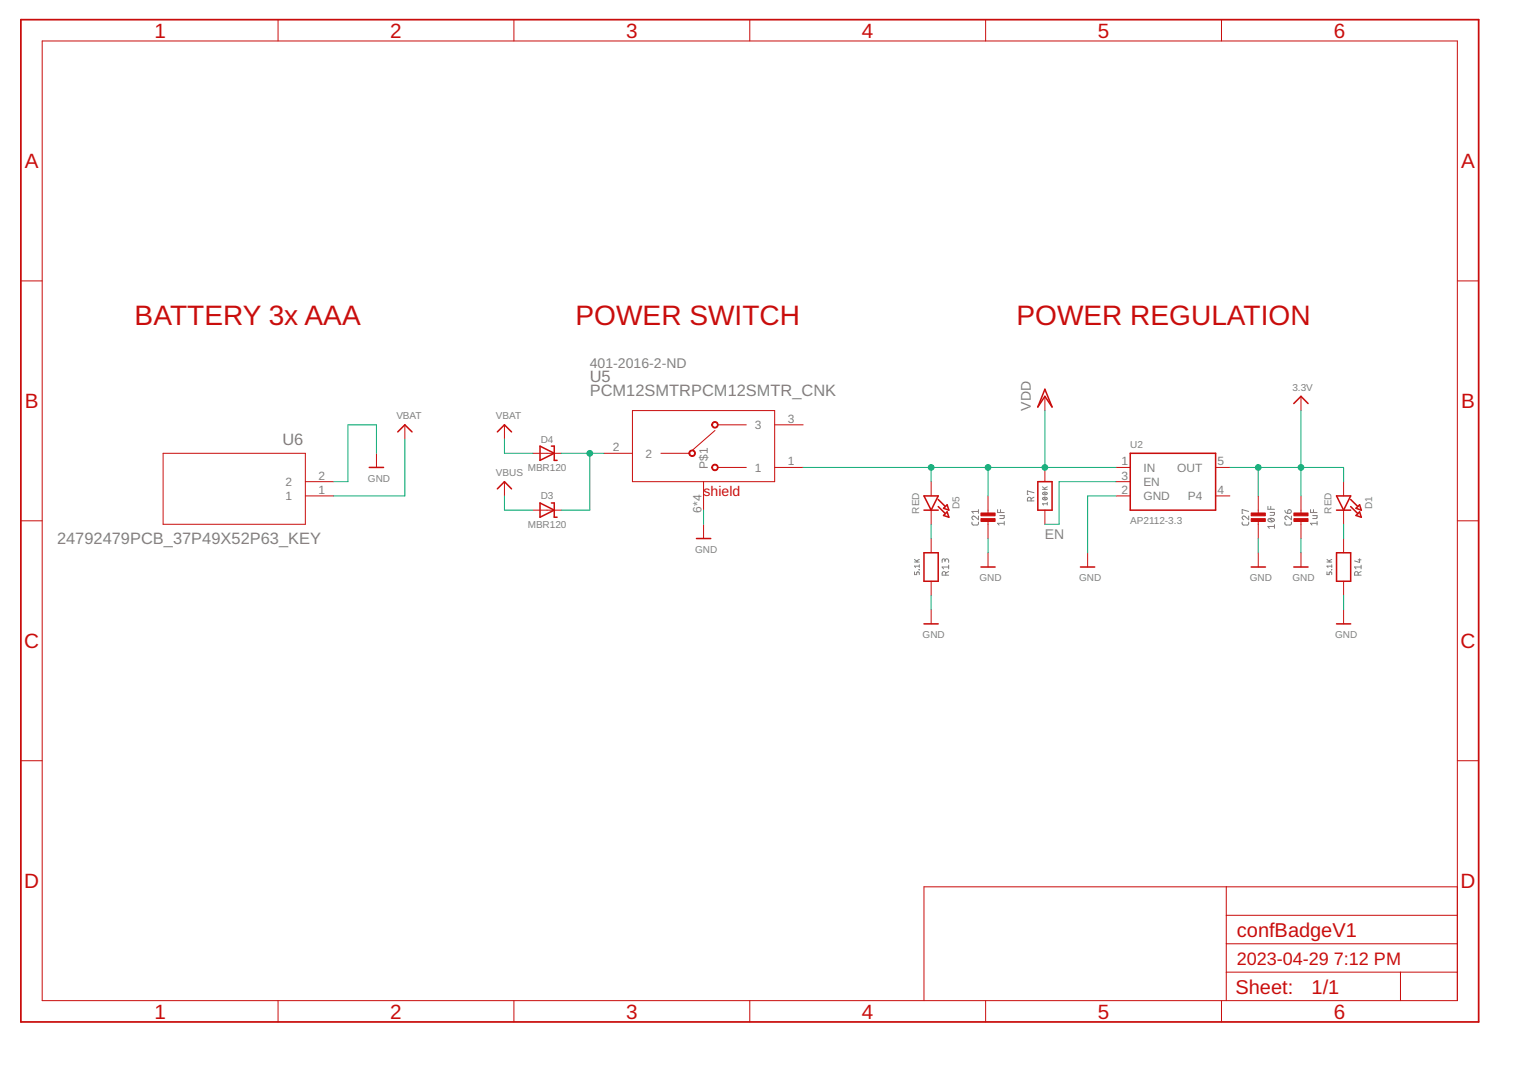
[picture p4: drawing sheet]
<svg xmlns="http://www.w3.org/2000/svg" width="297mm" height="210mm" viewBox="0 0 297 210" stroke-linecap="round" stroke-linejoin="round" font-family="sans-serif">
<g fill="none" stroke="#808080" stroke-width=".19">
<path d="M190.5 99.2v.7M190.5 99.6h-1.3l.3 .3M194.2 99.2v.6h1.3M194.8 99.2v.6M200.7 97.5v-.3a.36 .36 0 0 0-.4-.4 .36 .36 0 0 0-.3 .4v.3h1.3M201.3 95.9l-1.3-.3v.7h.1M201.3 96.8l-.6 .3M202.9 95.3h1M202.9 94.8l.6 .5M203 97a.5 .5 0 0 1 .5-.2 .5 .5 0 0 1 .3 .4 .49 .49 0 0 1-.5 .2 .49 .49 0 0 1-.3-.4zM203 96a.5 .5 0 0 1 .5-.2 .5 .5 0 0 1 .3 .4 .49 .49 0 0 1-.5 .2 .49 .49 0 0 1-.3-.4zM203.1 96.9l.6 .4"/>
<path d="M203.1 95.9l.6 .4M203.9 98.1h-1l.2 .2M203.9 97.8v.5M203.9 94.8l-.6 .3M243.1 99.6l-1.3-.4v.7h.1M246.8 98.6v.6h1.3M247.2 99.8h.9l-.1 .5-.8 .1M247.4 98.6v.6M250.1 99.4l.1 .3 .5 .2M250.7 99.3a.37 .37 0 0 1 .6 .1 .37 .37 0 0 1-.3 .5h-.3zM255.1 99.2v.6h1.3M255.7 99.2v.6"/>
<path d="M178 111.4v.5h.4l.1-.4 .1-.1 .3 .1v.4M178 109.4h.9M178 108.9l.6 .5M178.9 110.9h.1M178.9 110v.5M178.9 110.2h-.9l.2 .3M178.9 108.9l-.5 .3M183.9 109.2a.36 .36 0 0 1 .4-.4 .36 .36 0 0 1 .4 .4v.3M183.9 109.4v-.4l-.3-.2-.2 .2v.5M184.1 112v-.4a.35 .35 0 0 0-.4-.3 .35 .35 0 0 0-.3 .3v.4h1.3M184.7 111.3l-.6 .3M184.7 110.4h-1.3l.3 .4"/>
<path d="M184.7 110v.8M189.2 101.7v.4l.3 .1h.8l.1-.1 .1-.4M190.5 100.5v.7l-.7-.6a.36 .36 0 0 0-.6 .1 .36 .36 0 0 0 .3 .5M194.6 100.4h.9l-.1 .5-.8 .1M195.5 101.9h-1.3l.3 .3M195.5 101.5v.7M241.8 101.7v.4l.3 .1h.8l.1-.1 .1-.4M243.1 100.5v.7l-.7-.6a.35 .35 0 0 0-.6 .1 .35 .35 0 0 0 .3 .5M246.9 101.1a.73 .73 0 0 1 1.2 .3 .68 .68 0 0 1-.7 .3 .68 .68 0 0 1-.6-.5zM247.1 101l.7 .6M248.1 102.5h-1.3l.3 .4M248.1 102.2v.7"/>
<path d="M250.1 101.7v.4l.3 .1h.8l.2-.1v-.4M251.4 100.5v.7l-.7-.6a.35 .35 0 0 0-.6 .1 .35 .35 0 0 0 .3 .5M255.5 100.4h.9l-.1 .5-.8 .1M256.4 101.9h-1.3l.3 .3M256.4 101.5v.7M258.3 111.4v.5h.4v-.4l.2-.1 .3 .1v.4M258.3 109.4h.9M258.3 108.9l.6 .5M259.2 111h.1M259.2 110.2h-.9l.2 .3M259.2 110v.5M259.2 108.9l-.5 .3"/>
<path d="M264.4 112v-.4a.35 .35 0 0 0-.4-.3 .35 .35 0 0 0-.3 .3v.4h1.2M264.4 109h.5M264.6 108.8v.7l-.9-.3M264.9 110.4h-1.2l.2 .4M264.9 111.3l-.5 .3M264.9 110v.8"/>
</g>
<g fill="none" stroke="#c90d0c" stroke-width=".19">
<path d="M8.2 8h275.5v186.8h-275.5zM54.1 3.8v4.2M100 3.8v4.2M145.9 3.8v4.2M191.9 3.8v4.2M237.8 3.8v4.2M4.1 54.7h4.1M283.7 54.7h4.1M123.1 79.9h27.7v13.9h-27.7zM203.4 77.2v2.7M253.2 77.2v2.7M31.7 88.3h27.7v13.8h-27.7z"/>
<path d="M59.4 93.8h5.6M59.4 96.6h5.6M73.3 88.3v2.7M78.8 82.7v2.8M98.2 82.7v2.8M98.2 93.8v2.8M103.7 88.3h5.6M103.7 99.3h5.6M117.6 88.3h5.5M128.7 88.3h5.5M136.9 93.8v5.5M139.2 83.8l-4.5 3.9"/>
<path d="M139.7 91h5.6M139.7 82.7h5.6M150.8 91h5.5M150.8 82.7h5.5M181.3 93.8v2.8M181.3 99.3v2.8M192.3 96.6v3.6M203.4 91v2.8M203.4 99.3v2.8M217.2 91h2.8M217.2 93.8h2.8M217.2 96.6h2.8"/>
<path d="M236.6 91h2.8M236.6 96.6h2.8M244.9 96.6v3.6M253.2 96.6v3.6M261.5 93.8v2.8M261.5 99.3v2.8M4.1 101.4h4.1M136.9 102.1v2.8M181.3 104.9v2.7M181.3 113.2v2.7M181.3 118.7v2.8M192.3 101.3v3.6"/>
<path d="M192.3 107.6v2.8M211.7 107.6v2.8M244.9 101.3v3.6M244.9 107.6v2.8M253.2 101.3v3.6M253.2 107.6v2.8M261.5 104.9v2.7M261.5 113.2v2.7M261.5 118.7v2.8M283.7 101.4h4.1M4.1 148.1h4.1M283.7 148.1h4.1"/>
<path d="M238.7 172.7v22.1M238.7 178.2h45M283.7 172.7h-103.8v22.1M54.1 194.8v4.2M100 194.8v4.2M145.9 194.8v4.2M191.9 194.8v4.2M237.8 194.8v4.2M238.7 189.3h45M238.7 183.8h45M272.6 189.3v5.5"/>
</g>
<g fill="#c90d0c" stroke="#c90d0c" stroke-width=".19">
<path d="M251.9 101h2.7v.5h-2.7z"/>
<path d="M251.9 99.9h2.7v.5h-2.7z"/>
<path d="M243.5 101h2.8v.5h-2.8z"/>
<path d="M243.5 99.9h2.8v.5h-2.8z"/>
<path d="M190.9 101h2.8v.5h-2.8z"/>
<path d="M190.9 99.9h2.8v.5h-2.8z"/>
</g>
<g fill="none" stroke="#c90d0c" stroke-width=".3">
<path d="M203.4 75.8l1.4 3.4-1.4-2-1.4 2zM251.8 78.6l1.4-1.4 1.4 1.4M71.9 91h2.8M77.4 84.1l1.4-1.4 1.4 1.4M96.8 84.1l1.4-1.4 1.4 1.4M96.8 95.2l1.4-1.4 1.4 1.4M105.1 86.9l2.8 1.4-2.8 1.3zM105.1 97.9l2.8 1.4-2.8 1.4zM107.3 86.9h.6v2.7h.5M107.3 97.9h.6v2.8h.5M179.9 99.3h2.7M179.9 96.6h2.7l-1.3 2.7z"/>
<path d="M182.6 98.6l1.4 1.4M182.6 97.3l1.4 1.3M183.7 99l.7-.7 .3 1zM184.4 99.7l.3 1-1-.3zM202 93.8h2.8v5.5h-2.8zM220 88.3h16.6v11h-16.6zM260.2 99.3h2.7M260.2 96.6h2.7l-1.4 2.7zM262.9 98.6l1.4 1.4M262.9 97.3l1.4 1.3M263.9 99l.7-.7 .4 1zM135.6 104.9h2.7"/>
<path d="M179.9 107.6h2.7v5.6h-2.7zM190.9 110.4h2.8M210.3 110.4h2.8M243.5 110.4h2.8M251.8 110.4h2.8M260.2 107.6h2.7v5.6h-2.7zM263.9 100.4l.7-.7 .4 1zM179.9 121.5h2.7M260.2 121.5h2.7"/>
</g>
<g fill="#c90d0c" stroke="#c90d0c" stroke-width=".19">
<path d="M134.3 87.8a.64 .64 0 0 1 1 .1 .64 .64 0 0 1-.4 1 .64 .64 0 0 1-.8-.6h.2a.47 .47 0 0 1 .6-.5 .47 .47 0 0 1 .2 .8 .47 .47 0 0 1-.8-.2v-.1h-.2z" fill-rule="evenodd"/>
<path d="M138.7 82.3a.63 .63 0 0 1 1 .1 .63 .63 0 0 1-.4 .9 .63 .63 0 0 1-.8-.6h.2a.47 .47 0 0 1 .7-.4 .47 .47 0 0 1 .1 .8 .47 .47 0 0 1-.8-.2v-.2h-.2z" fill-rule="evenodd"/>
<path d="M138.7 90.6a.63 .63 0 0 1 1 .1 .63 .63 0 0 1-.4 .9 .63 .63 0 0 1-.8-.6h.2a.47 .47 0 0 1 .7-.4 .47 .47 0 0 1 .1 .8 .47 .47 0 0 1-.8-.2v-.2h-.2z" fill-rule="evenodd"/>
</g>
<path d="M4.1 3.8h283.7v195.2h-283.7z" fill="none" stroke="#c90d0c" stroke-width=".34"/>
<g fill="none" stroke="#0dab76" stroke-width=".19">
<path d="M203.4 79.9v11.1M253.2 79.9v16.7M73.3 88.3v-5.6h-5.6v11.1h-2.7M78.8 85.5v11.1h-13.8M98.2 85.5v2.8h5.5M98.2 96.6v2.7h5.5M109.3 88.3h8.3M114.8 88.3v11h-5.5M136.9 99.3v2.8M156.3 91h60.9M181.3 91v2.8M192.3 91v5.6"/>
<path d="M217.2 96.6h-5.5v11M217.2 93.8h-11v8.3h-2.8M239.4 91h22.1v2.8M244.9 91v5.6M181.3 102.1v2.8M181.3 115.9v2.8M192.3 104.9v2.7M244.9 104.9v2.7M253.2 104.9v2.7M261.5 102.1v2.8M261.5 115.9v2.8"/>
</g>
<g fill="#0dab76" stroke="#0dab76" stroke-width=".19">
<circle cx="253.2" cy="91" r=".55"/>
<circle cx="244.9" cy="91" r=".55"/>
<circle cx="203.4" cy="91" r=".55"/>
<circle cx="192.3" cy="91" r=".55"/>
<circle cx="181.3" cy="91" r=".55"/>
<circle cx="114.8" cy="88.3" r=".55"/>
</g>
<g font-size="5.5" fill="#c90d0c">
<text x="26.2" y="63.3">BATTERY 3x AAA</text>
<text x="112" y="63.3">POWER SWITCH</text>
<text x="197.9" y="63.3">POWER REGULATION</text>
</g>
<g font-size="4" fill="#c90d0c">
<text x="30.1" y="7.3">1</text>
<text x="76" y="7.3">2</text>
<text x="121.9" y="7.3">3</text>
<text x="167.8" y="7.3">4</text>
<text x="213.7" y="7.3">5</text>
<text x="259.6" y="7.3">6</text>
<text x="4.8" y="32.8">A</text>
<text x="284.4" y="32.8">A</text>
<text x="4.8" y="79.5">B</text>
<text x="284.4" y="79.5">B</text>
<text x="4.7" y="126.2">C</text>
<text x="284.3" y="126.2">C</text>
<text x="4.7" y="172.9">D</text>
<text x="284.3" y="172.9">D</text>
<text x="30.1" y="198.3">1</text>
<text x="76" y="198.3">2</text>
<text x="121.9" y="198.3">3</text>
<text x="167.8" y="198.3">4</text>
<text x="213.7" y="198.3">5</text>
<text x="259.6" y="198.3">6</text>
</g>
<g font-size="3.9" fill="#c90d0c">
<text x="240.8" y="182.4">confBadgeV1</text>
<text x="240.5" y="193.6">Sheet:</text>
<text x="255.3" y="193.4">1/1</text>
</g>
<g font-size="3.5" fill="#c90d0c">
<text x="240.8" y="187.9">2023-04-29</text>
<text x="259.7" y="187.9">7:12 PM</text>
</g>
<g font-size="3.2" fill="#808080">
<text x="114.8" y="77.2">PCM12SMTRPCM12SMTR_CNK</text>
<text x="114.8" y="74.4">U5</text>
<text x="55" y="86.6">U6</text>
<text x="11.1" y="106">24792479PCB_37P49X52P63_KEY</text>
</g>
<g font-size="2.7" fill="#808080">
<text x="114.8" y="71.6">401-2016-2-ND</text>
<text x="200.6" y="80" transform="rotate(-90 200.6 80)">VDD</text>
<text x="203.4" y="104.9">EN</text>
</g>
<text font-size="2.7" fill="#c90d0c" x="137" y="96.6">shield</text>
<g font-size="2.3" fill="#808080">
<text x="147" y="83.5">3</text>
<text x="153.3" y="82.3">3</text>
<text x="119.3" y="87.9">2</text>
<text x="125.7" y="89.1">2</text>
<text x="55.6" y="94.6">2</text>
<text x="62" y="93.4">2</text>
<text x="137.8" y="91.2" transform="rotate(-90 137.8 91.2)">P$1</text>
<text x="147" y="91.8">1</text>
<text x="153.3" y="90.6">1</text>
<text x="218.3" y="90.6">1</text>
<text x="218.3" y="93.4">3</text>
<text x="222.6" y="91.9">IN</text>
<text x="222.6" y="94.6">EN</text>
<text x="229.1" y="91.8">OUT</text>
<text x="237" y="90.6">5</text>
<text x="55.6" y="97.4">1</text>
<text x="62" y="96.2">1</text>
<text x="136.6" y="99.8" transform="rotate(-90 136.6 99.8)">6*4</text>
<text x="218.3" y="96.2">2</text>
<text x="222.6" y="97.4">GND</text>
<text x="231.2" y="97.4">P4</text>
<text x="237" y="96.2">4</text>
</g>
<g font-size="1.9" fill="#808080">
<text x="251.6" y="76.1">3.3V</text>
<text x="77.2" y="81.6">VBAT</text>
<text x="96.5" y="81.6">VBAT</text>
<text x="105.3" y="86.2">D4</text>
<text x="220" y="87.1">U2</text>
<text x="71.6" y="93.8">GND</text>
<text x="96.5" y="92.7">VBUS</text>
<text x="102.8" y="91.7">MBR120</text>
<text x="105.3" y="97.2">D3</text>
<text x="178.9" y="100" transform="rotate(-90 178.9 100)">RED</text>
<text x="186.8" y="99.2" transform="rotate(-90 186.8 99.2)">D5</text>
<text x="259.2" y="100" transform="rotate(-90 259.2 100)">RED</text>
<text x="267.1" y="99.2" transform="rotate(-90 267.1 99.2)">D1</text>
<text x="102.8" y="102.7">MBR120</text>
<text x="135.3" y="107.6">GND</text>
<text x="220" y="102.1">AP2112-3.3</text>
<text x="190.7" y="113.2">GND</text>
<text x="210" y="113.2">GND</text>
<text x="243.3" y="113.2">GND</text>
<text x="251.6" y="113.2">GND</text>
<text x="179.6" y="124.2">GND</text>
<text x="259.9" y="124.2">GND</text>
</g>
</svg>
